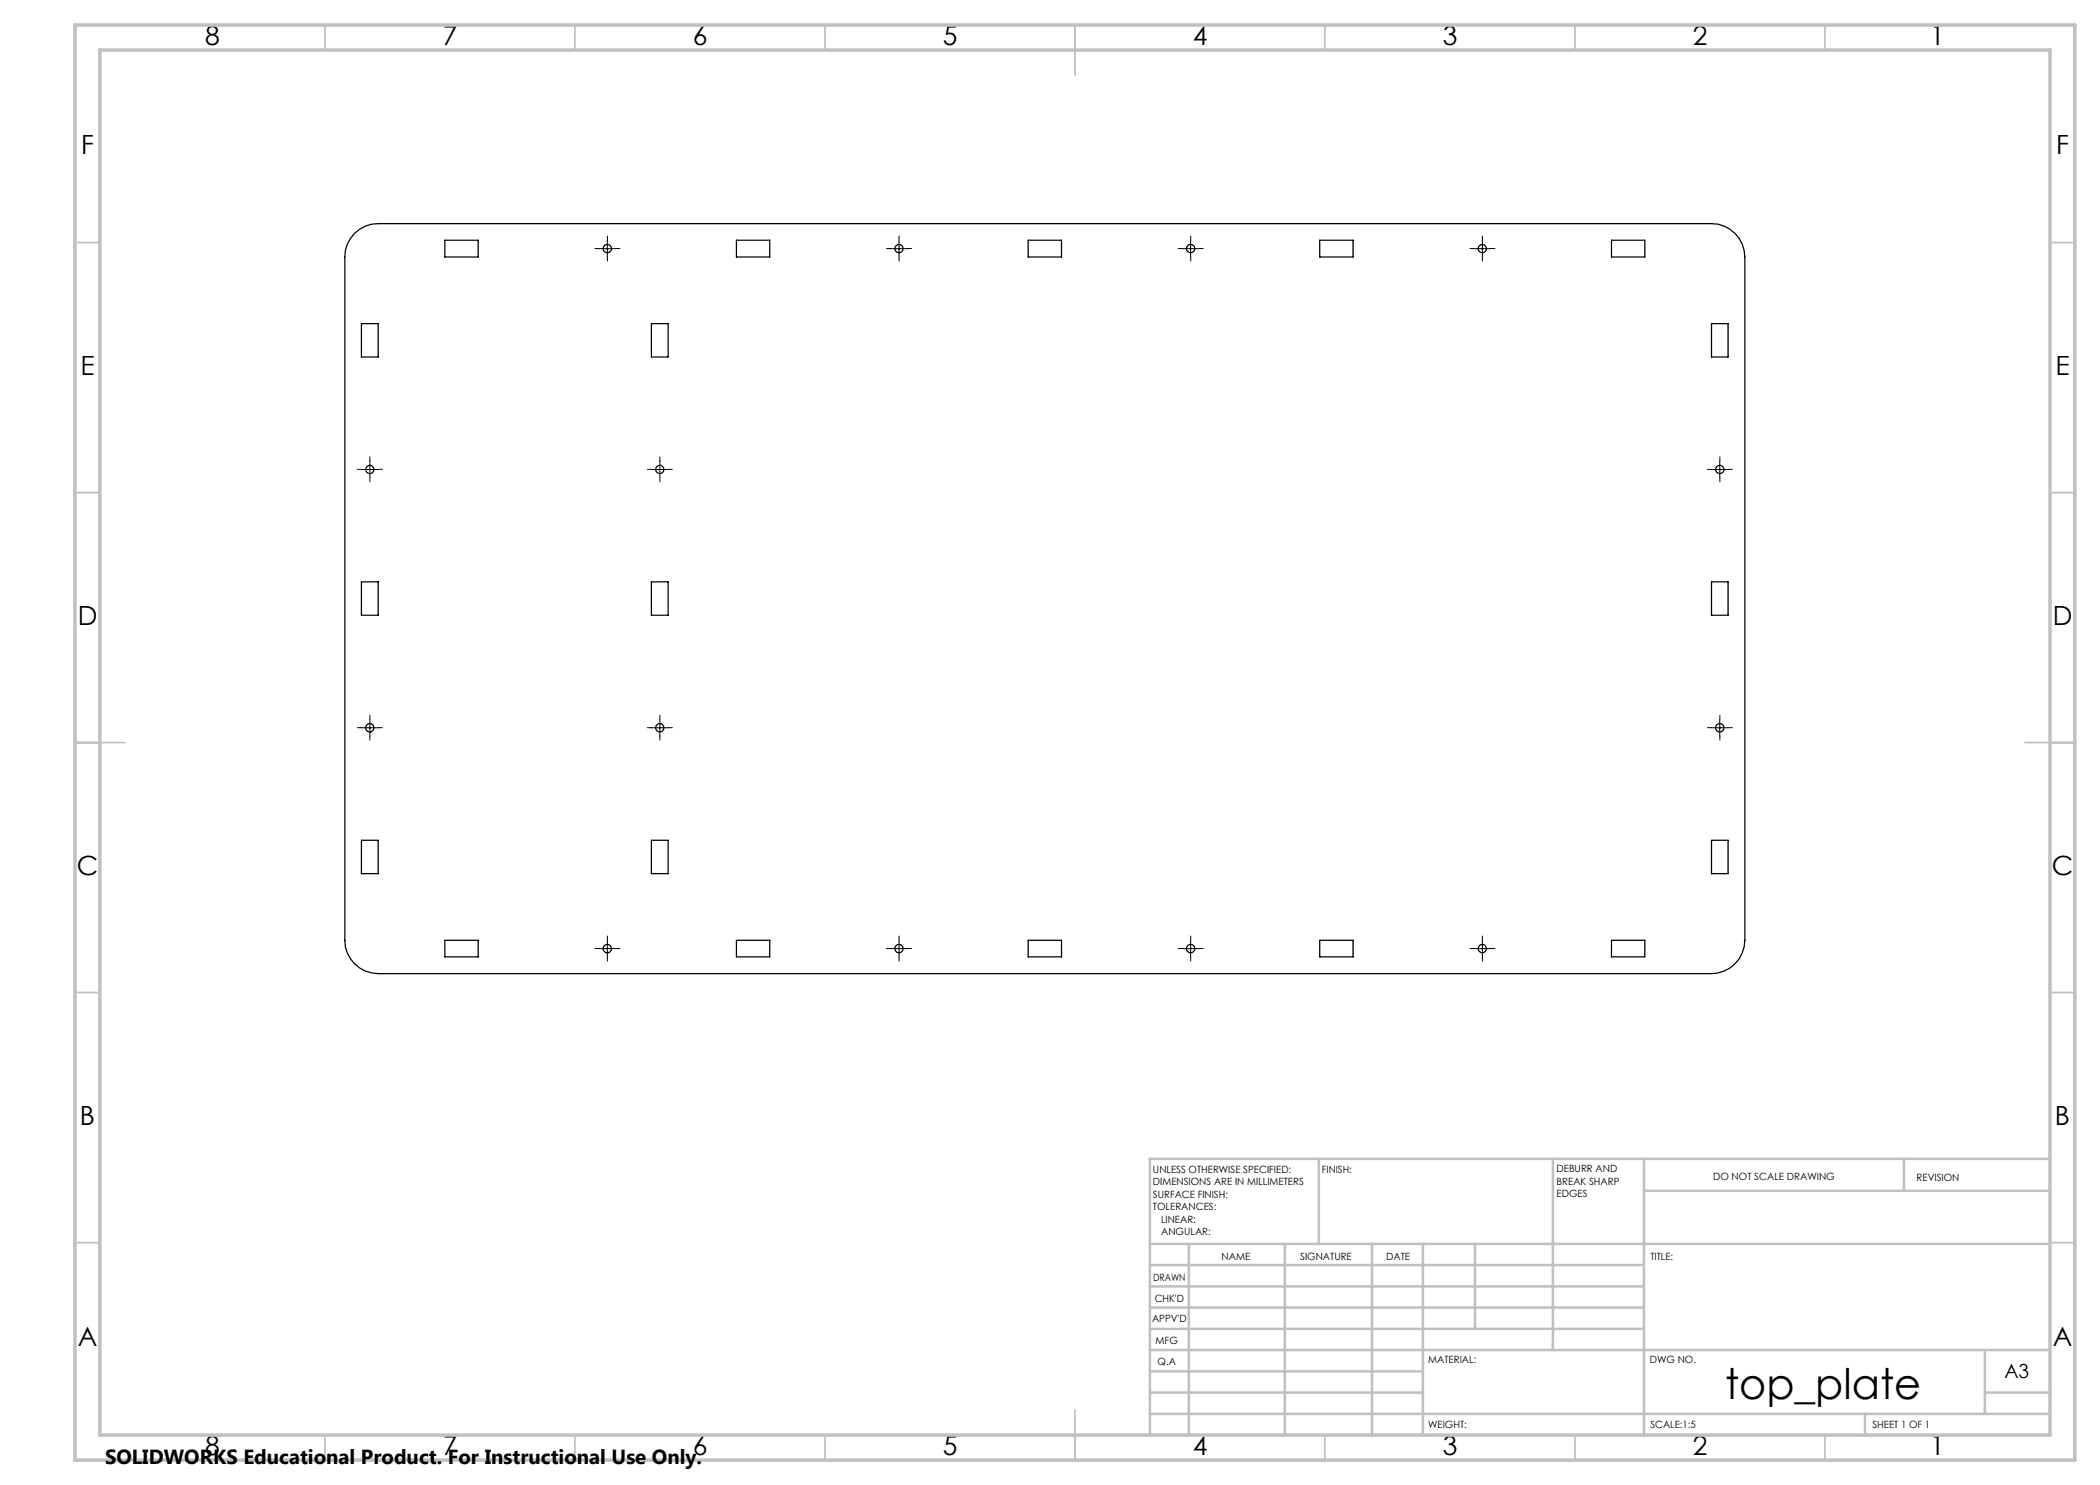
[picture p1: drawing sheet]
<svg xmlns="http://www.w3.org/2000/svg" width="420mm" height="297mm" viewBox="0 0 420 297" stroke-linecap="round" stroke-linejoin="round" font-family="sans-serif">
<g fill="none" stroke="#000" stroke-width=".2" stroke-dasharray="15.2 1.3 1.3 1.3">
<path d="M119.8 49.7h-.8M121.5 48v-.8M121.5 51.4v.8M123.1 49.7h.9M178.1 49.7h-.8M179.8 48v-.8M179.8 51.4v.8M181.5 49.7h.8M236.5 49.7h-.9M238.1 48v-.8M238.1 51.4v.8M239.8 49.7h.8"/>
<path d="M294.8 49.7h-.8M296.5 48v-.8M296.5 51.4v.8M298.1 49.7h.9M72.3 93.9h-.8M74 92.2v-.8M74 95.5v.9M75.6 93.9h.9M130.3 93.9h-.8M132 92.2v-.8M132 95.5v.9M133.6 93.9h.9"/>
<path d="M342.3 93.9h-.8M344 92.2v-.8M344 95.5v.9M345.6 93.9h.9M72.3 145.5h-.8M74 143.9v-.9M74 147.2v.8M75.6 145.5h.9M130.3 145.5h-.8M132 143.9v-.9M132 147.2v.8M133.6 145.5h.9"/>
<path d="M342.3 145.5h-.8M344 143.9v-.9M344 147.2v.8M345.6 145.5h.9M119.8 189.7h-.8M121.5 188v-.8M121.5 191.4v.8M123.1 189.7h.9M178.1 189.7h-.8M179.8 188v-.8M179.8 191.4v.8M181.5 189.7h.8"/>
<path d="M236.5 189.7h-.9M238.1 188v-.8M238.1 191.4v.8M239.8 189.7h.8M294.8 189.7h-.8M296.5 188v-.8M296.5 191.4v.8M298.1 189.7h.9"/>
</g>
<g fill="none" stroke="#000" stroke-width=".2">
<path d="M119.8 49.7h3.3M121.5 48v3.4M178.1 49.7h3.4M179.8 48v3.4M236.5 49.7h3.3M238.1 48v3.4M294.8 49.7h3.3M296.5 48v3.4M72.3 93.9h3.3M74 92.2v3.4M130.3 93.9h3.3M132 92.2v3.4"/>
<path d="M342.3 93.9h3.3M344 92.2v3.4M72.3 145.6h3.3M74 143.9v3.3M130.3 145.6h3.3M132 143.9v3.3M342.3 145.6h3.3M344 143.9v3.3M119.8 189.7h3.3M121.5 188.1v3.3M178.1 189.7h3.4M179.8 188.1v3.3"/>
<path d="M236.5 189.7h3.3M238.1 188.1v3.3M294.8 189.7h3.3M296.5 188.1v3.3"/>
</g>
<g fill="none" stroke="#c0c0c0" stroke-width=".35">
<path d="M65 5v5M115 5v5M165 5v5M215 5v10M265 5v5M315 5v5M365 5v5M15 48.5h5M410 48.5h5M15 98.5h5M410 98.5h5M15 148.5h10"/>
<path d="M405 148.5h10M15 198.5h5M410 198.5h5M15 248.5h5M410 248.5h5M65 287v5M115 287v5M165 287v5M215 282v10M265 287v5M315 287v5M365 287v5"/>
</g>
<g fill="none" stroke="#c0c0c0" stroke-width=".5">
<path d="M263.8 231.8v17M310.6 231.8v38.2M328.8 231.8v55.2M328.8 238.2h81.2M380.8 231.8v6.4M410 231.8h-180v55.2M230 248.8h180M230 257.3h98.8M230 253h98.8M237.8 248.8v38.2M257 248.8v38.2M274.4 248.8v38.2"/>
<path d="M284.6 248.8v38.2M295 248.8v17M230 265.8h98.8M230 261.5h98.8M230 278.5h54.6M230 274.3h54.6M230 270h180M397 278.5h13M397 270v12.8M230 282.8h180M373 282.8v4.2"/>
</g>
<path d="M15 5h400v287h-400zM20 10h390v277h-390z" fill="none" stroke="#c0c0c0" stroke-width=".7"/>
<g fill="none" stroke="#000" stroke-width=".25">
<path d="M70.9 46.7a6.5 6.5 0 0 1 4.7-2h266.7a6.7 6.7 0 0 1 6.7 6.7v136.7a6.7 6.7 0 0 1-6.7 6.6h-266.7a6.7 6.7 0 0 1-6.6-6.6v-136.7a6.5 6.5 0 0 1 1.9-4.7zM89 48h6.6v3.4h-6.6zM147.3 48h6.7v3.4h-6.7zM205.6 48h6.7v3.4h-6.7zM263.9 48h6.7v3.4h-6.7zM322.3 48h6.7v3.4h-6.7zM72.3 64.7h3.3v6.7h-3.3zM130.3 64.7h3.3v6.7h-3.3zM342.3 64.7h3.3v6.7h-3.3zM72.3 116.4h3.3v6.6h-3.3zM130.3 116.4h3.3v6.6h-3.3zM342.3 116.4h3.3v6.6h-3.3z"/>
<path d="M72.3 168.1h3.3v6.6h-3.3zM130.3 168.1h3.3v6.6h-3.3zM342.3 168.1h3.3v6.6h-3.3zM89 188.1h6.6v3.3h-6.6zM147.3 188.1h6.7v3.3h-6.7zM205.6 188.1h6.7v3.3h-6.7zM263.9 188.1h6.7v3.3h-6.7zM322.3 188.1h6.7v3.3h-6.7z"/>
<circle cx="121.5" cy="49.7" r=".83"/>
<circle cx="179.8" cy="49.7" r=".82"/>
<circle cx="238.1" cy="49.7" r=".83"/>
<circle cx="296.5" cy="49.7" r=".82"/>
<circle cx="74" cy="93.9" r=".82"/>
<circle cx="132" cy="93.9" r=".83"/>
<circle cx="344" cy="93.9" r=".84"/>
<circle cx="73.9" cy="145.6" r=".84"/>
<circle cx="132" cy="145.5" r=".84"/>
<circle cx="344" cy="145.6" r=".84"/>
<circle cx="121.5" cy="189.7" r=".84"/>
<circle cx="179.8" cy="189.7" r=".84"/>
<circle cx="238.1" cy="189.7" r=".84"/>
<circle cx="296.5" cy="189.7" r=".84"/>
</g>
<text font-size="8.5" x="345" y="279.7">top_plate</text>
<g font-size="5.3">
<text x="41" y="9">8</text>
<text x="88.5" y="9">7</text>
<text x="138.5" y="9">6</text>
<text x="188.5" y="9">5</text>
<text x="238.5" y="9">4</text>
<text x="288.5" y="9">3</text>
<text x="338.5" y="9">2</text>
<text x="386" y="9">1</text>
<text x="16.2" y="30.8">F</text>
<text x="411.2" y="30.8">F</text>
<text x="16.1" y="75">E</text>
<text x="411.1" y="75">E</text>
<text x="15.5" y="125">D</text>
<text x="410.5" y="125">D</text>
<text x="15.4" y="175">C</text>
<text x="410.4" y="175">C</text>
<text x="16" y="225">B</text>
<text x="411" y="225">B</text>
<text x="15.5" y="269.3">A</text>
<text x="410.5" y="269.3">A</text>
<text x="41" y="291">8</text>
<text x="88.5" y="291">7</text>
<text x="138.5" y="291">6</text>
<text x="188.5" y="291">5</text>
<text x="238.5" y="291">4</text>
<text x="288.5" y="291">3</text>
<text x="338.5" y="291">2</text>
<text x="386" y="291">1</text>
</g>
<text font-size="4.1" x="21" y="292.8">SOLIDWORKS Educational Product. For Instructional Use Only.</text>
<text font-size="3.9" x="400.9" y="275.5">A3</text>
<g font-size="2">
<text x="230.6" y="234.6">UNLESS OTHERWISE SPECIFIED:</text>
<text x="230.6" y="237.1">DIMENSIONS ARE IN MILLIMETERS</text>
<text x="230.6" y="239.6">SURFACE FINISH:</text>
<text x="264.4" y="234.6">FINISH:</text>
<text x="311.3" y="234.5">DEBURR AND</text>
<text x="311.3" y="237">BREAK SHARP</text>
<text x="311.3" y="239.5">EDGES</text>
<text x="342.6" y="236">DO NOT SCALE DRAWING</text>
<text x="383.3" y="236.2">REVISION</text>
<text x="230.6" y="242.1">TOLERANCES:</text>
<text x="232.2" y="244.6">LINEAR:</text>
<text x="232.2" y="247.1">ANGULAR:</text>
<text x="244.3" y="252">NAME</text>
<text x="260" y="251.9">SIGNATURE</text>
<text x="277.2" y="251.9">DATE</text>
<text x="330.1" y="251.9">TITLE:</text>
<text x="230.6" y="256.1">DRAWN</text>
<text x="230.9" y="260.3">CHK'D</text>
<text x="230.4" y="264.4">APPV'D</text>
<text x="231.1" y="268.8">MFG</text>
<text x="231.5" y="273">Q.A</text>
<text x="285.6" y="272.5">MATERIAL:</text>
<text x="330" y="272.5">DWG NO.</text>
<text x="285.6" y="285.5">WEIGHT:</text>
<text x="330.1" y="285.6">SCALE:1:5</text>
<text x="374.5" y="285.6">SHEET 1 OF 1</text>
</g>
</svg>
